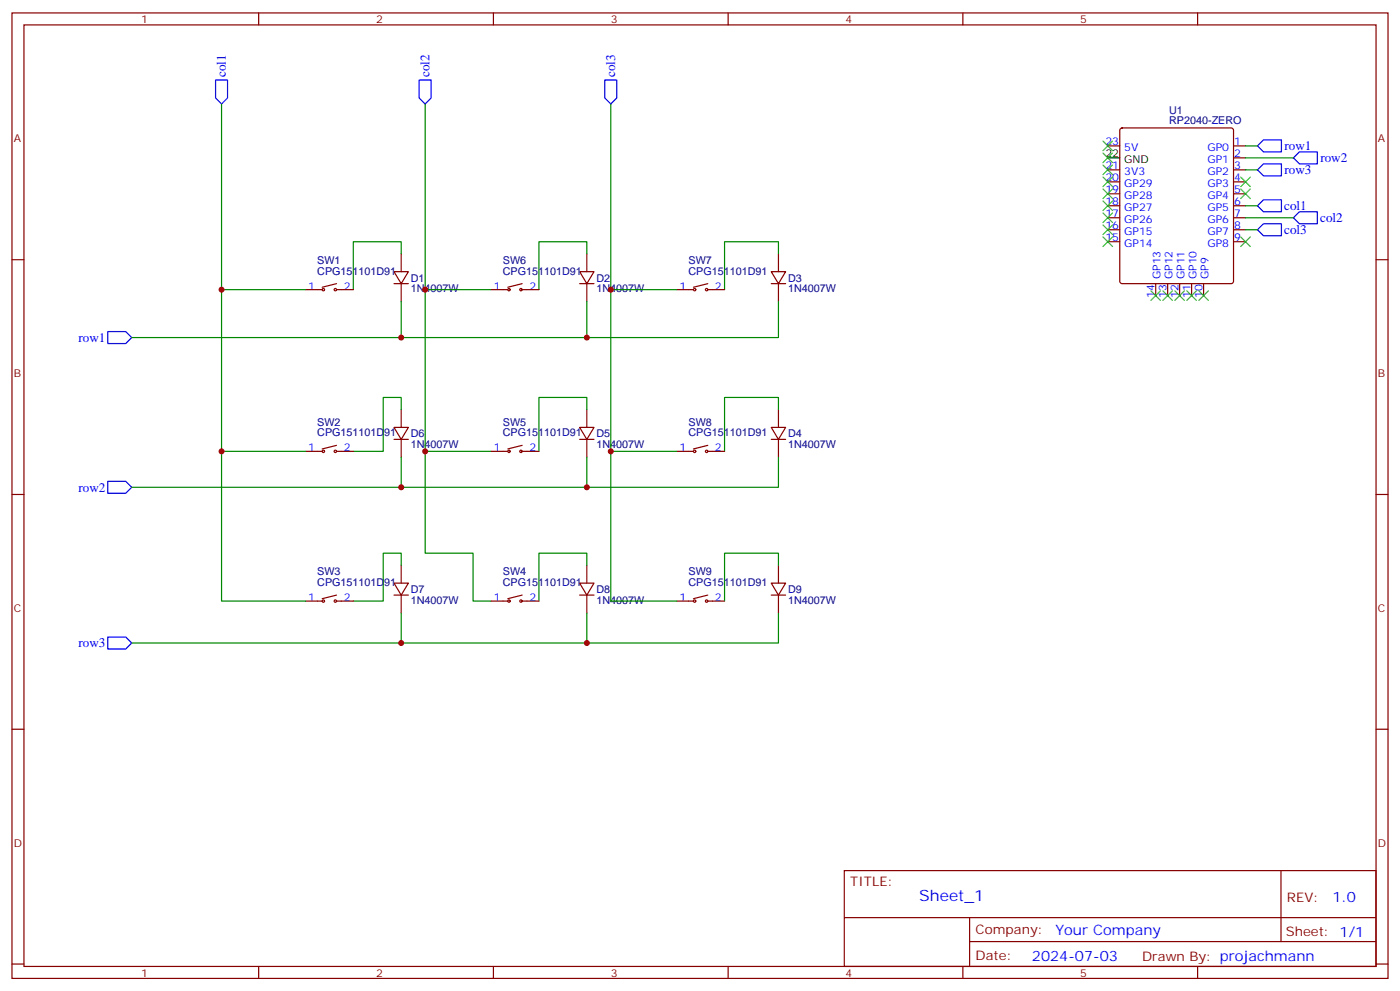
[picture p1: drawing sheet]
<svg xmlns="http://www.w3.org/2000/svg" width="412mm" height="292mm" viewBox="0 0 412 292" stroke-linecap="round" stroke-linejoin="round" font-family="sans-serif">
<g fill="none" stroke="#870000" stroke-width=".35">
<path d="M3.5 3.8h405.4v284.3h-405.4zM7.1 7.3h398.2v277.3h-398.2zM76.2 3.8v3.5M145.3 3.8v3.5M214.5 3.8v3.5M283.6 3.8v3.5M352.8 3.8v3.5M330.1 37.9l.5-.2h32.1l.5 .2 .2 .5v44.4l-.3 .5-.4 .2h-32.1l-.5-.2-.3-.5v-44.4zM326.3 43h3.5M326.3 50h3.5M326.3 53.6h3.5M326.3 57.1h3.5"/>
<path d="M363.4 43h3.5M363.4 46.5h3.5M363.4 50h3.5M363.4 53.6h3.5M363.4 57.1h3.5M3.5 76.5h3.6M118.2 74.7v5.3M172.9 74.7v5.3M229.3 74.7v5.3M326.3 60.6h3.5M326.3 64.1h3.5M326.3 67.7h3.5"/>
<path d="M326.3 71.2h3.5M363.4 60.6h3.5M363.4 64.1h3.5M363.4 67.7h3.5M363.4 71.2h3.5M405.3 76.5h3.6M90 85.3h4.9M99.1 85.3h5M99.1 83.5l-4.2 1.1M116.1 80h4.2l-2.1 3.5zM116.1 83.5h4.2M118.2 83.5v5.3"/>
<path d="M144.6 85.3h5M153.8 85.3h4.9M153.8 83.5l-4.2 1.1M170.7 80h4.3l-2.1 3.5zM170.7 83.5h4.3M172.9 83.5v5.3M199.3 85.3h5M208.5 85.3h4.9M208.5 83.5l-4.2 1.1M227.2 80h4.2l-2.1 3.5zM227.2 83.5h4.2M229.3 83.5v5.3"/>
<path d="M340.4 83.5v3.6M344 83.5v3.6M347.5 83.5v3.6M351 83.5v3.6M354.5 83.5v3.6M90 132.9h4.9M99.1 132.9h5M99.1 131.2l-4.2 1M116.1 125.9h4.2l-2.1 3.5zM116.1 129.4h4.2M118.2 120.6v5.3M118.2 129.4v5.3"/>
<path d="M144.6 132.9h5M153.8 132.9h4.9M153.8 131.2l-4.2 1M170.7 125.9h4.3l-2.1 3.5zM170.7 129.4h4.3M172.9 120.6v5.3M172.9 129.4v5.3M199.3 132.9h5M208.5 132.9h4.9M208.5 131.2l-4.2 1M227.2 125.9h4.2l-2.1 3.5zM227.2 129.4h4.2"/>
<path d="M229.3 120.6v5.3M229.3 129.4v5.3M3.5 145.6h3.6M405.3 145.6h3.6M90 177h4.9M99.1 177h5M99.1 175.3l-4.2 1M116.1 171.7h4.2l-2.1 3.6zM116.1 175.3h4.2M118.2 166.4v5.3M118.2 175.3v5.3M144.6 177h5"/>
<path d="M153.8 177h4.9M153.8 175.3l-4.2 1M170.7 171.7h4.3l-2.1 3.6zM170.7 175.3h4.3M172.9 166.4v5.3M172.9 175.3v5.3M199.3 177h5M208.5 177h4.9M208.5 175.3l-4.2 1M227.2 171.7h4.2l-2.1 3.6zM227.2 175.3h4.2M229.3 166.4v5.3"/>
<path d="M229.3 175.3v5.3M3.5 214.8h3.6M405.3 214.8h3.6M248.7 256.4h156.6v28.2h-156.6zM377.3 256.4v20.9M248.7 270.2h156.5M285.6 277.3h119.6M285.6 270.2v14.2M3.5 283.9h3.6M76.2 284.6v3.5M145.3 284.6v3.5M214.5 284.6v3.5"/>
<path d="M283.6 284.6v3.5M352.8 284.6v3.5M405.3 283.9h3.6"/>
<circle cx="95.3" cy="85.3" r=".35"/>
<circle cx="98.8" cy="85.3" r=".35"/>
<circle cx="149.9" cy="85.3" r=".35"/>
<circle cx="153.5" cy="85.3" r=".35"/>
<circle cx="204.6" cy="85.3" r=".35"/>
<circle cx="208.1" cy="85.3" r=".35"/>
<circle cx="95.3" cy="132.9" r=".35"/>
<circle cx="98.8" cy="132.9" r=".35"/>
<circle cx="149.9" cy="132.9" r=".35"/>
<circle cx="153.5" cy="132.9" r=".35"/>
<circle cx="204.6" cy="132.9" r=".35"/>
<circle cx="208.1" cy="132.9" r=".35"/>
<circle cx="95.3" cy="177" r=".35"/>
<circle cx="98.8" cy="177" r=".35"/>
<circle cx="149.9" cy="177" r=".35"/>
<circle cx="153.5" cy="177" r=".35"/>
<circle cx="204.6" cy="177" r=".35"/>
<circle cx="208.1" cy="177" r=".35"/>
</g>
<path d="M63.5 23.6h3.5v5.3l-1.7 1.7-1.8-1.7zM123.5 23.6h3.5v5.3l-1.8 1.7-1.7-1.7zM178.2 23.6h3.5v5.3l-1.8 1.7-1.7-1.7zM370.4 43l1.8-1.8h5.3v3.5h-5.3zM370.4 50l1.8-1.7h5.3v3.5h-5.3zM381 46.5l1.8-1.8h5.3v3.6h-5.3zM370.4 60.6l1.8-1.8h5.3v3.6h-5.3zM370.4 67.7l1.8-1.8h5.3v3.5h-5.3zM381 64.1l1.8-1.7h5.3v3.5h-5.3zM31.7 97.6h5.3l1.8 1.8-1.8 1.8h-5.3zM31.7 141.7h5.3l1.8 1.8-1.8 1.8h-5.3zM31.7 187.6h5.3l1.8 1.8-1.8 1.7h-5.3z" fill="none" stroke="#00f" stroke-width=".35"/>
<g fill="none" stroke="#008700" stroke-width=".35">
<path d="M65.3 30.6v146.4h24.7M125.2 30.6v132.3h14.1v14.1h5.3M179.9 30.6v146.4h19.4M366.9 43h3.5M366.9 46.5h14.1M366.9 50h3.5M118.2 74.7v-3.5h-14.1v14.1M172.9 74.7v-3.5h-14.2v14.1M229.3 74.7v-3.5h-15.9v14.1M366.9 60.6h3.5M366.9 64.1h14.1M366.9 67.7h3.5"/>
<path d="M65.3 85.3h24.7M118.2 88.8v10.6M125.2 85.3h19.4M172.9 88.8v10.6M179.9 85.3h19.4M229.3 88.8v10.6h-190.5M65.3 132.9h24.7M118.2 120.6v-3.5h-5.3v15.8h-8.8M118.2 134.7v8.8M125.2 132.9h19.4M172.9 120.6v-3.5h-14.2v15.8M172.9 134.7v8.8"/>
<path d="M179.9 132.9h19.4M229.3 120.6v-3.5h-15.9v15.8M229.3 134.7v8.8h-190.5M118.2 166.4v-3.5h-5.3v14.1h-8.8M172.9 166.4v-3.5h-14.2v14.1M229.3 166.4v-3.5h-15.9v14.1M118.2 180.6v8.8M172.9 180.6v8.8M229.3 180.6v8.8h-190.5"/>
</g>
<path d="M326.3 46.5h3.5" fill="none" stroke="#000" stroke-width=".35"/>
<g fill="none" stroke="#3c3" stroke-width=".35">
<path d="M324.9 59.2l2.8 2.8M324.9 55.7l2.8 2.8M324.9 52.1l2.8 2.9M324.9 48.6l2.8 2.8M324.9 45.1l2.8 2.8M324.9 41.6l2.8 2.8M327.7 59.2l-2.8 2.8M327.7 55.7l-2.8 2.8M327.7 52.1l-2.8 2.9M327.7 48.6l-2.8 2.8M327.7 45.1l-2.8 2.8M327.7 41.6l-2.8 2.8"/>
<path d="M365.5 52.1l2.8 2.9M365.5 55.7l2.8 2.8M368.3 52.1l-2.8 2.9M368.3 55.7l-2.8 2.8M324.9 69.8l2.8 2.8M324.9 66.3l2.8 2.8M324.9 62.7l2.8 2.8M327.7 69.8l-2.8 2.8M327.7 66.3l-2.8 2.8M327.7 62.7l-2.8 2.8M365.5 69.8l2.8 2.8M368.3 69.8l-2.8 2.8"/>
<path d="M339 85.7l2.8 2.8M341.8 85.7l-2.8 2.8M342.5 85.7l2.9 2.8M345.4 85.7l-2.9 2.8M346.1 85.7l2.8 2.8M348.9 85.7l-2.8 2.8M349.6 85.7l2.8 2.8M352.4 85.7l-2.8 2.8M353.1 85.7l2.9 2.8M356 85.7l-2.9 2.8"/>
</g>
<g fill="#c00">
<circle cx="172.9" cy="143.5" r=".88"/>
<circle cx="118.2" cy="143.5" r=".88"/>
<circle cx="172.9" cy="99.4" r=".88"/>
<circle cx="118.2" cy="99.4" r=".88"/>
<circle cx="118.2" cy="189.4" r=".88"/>
<circle cx="172.9" cy="189.4" r=".88"/>
<circle cx="65.3" cy="132.9" r=".88"/>
<circle cx="65.3" cy="85.3" r=".88"/>
<circle cx="179.9" cy="132.9" r=".88"/>
<circle cx="179.9" cy="85.3" r=".88"/>
<circle cx="125.2" cy="132.9" r=".88"/>
<circle cx="125.2" cy="85.3" r=".88"/>
</g>
<text font-size="4.6" fill="#00f" x="270.8" y="265.4">Sheet_1</text>
<g font-size="4.2" fill="#00f">
<text x="392.5" y="265.7">1.0</text>
<text x="310.9" y="275.2">Your Company</text>
<text x="304" y="283">2024-07-03</text>
</g>
<g font-size="3.9" fill="#00f">
<text x="66.6" y="22.7" transform="rotate(-90 66.6 22.7)">col1</text>
<text x="126.5" y="22.7" transform="rotate(-90 126.5 22.7)">col2</text>
<text x="181.2" y="22.7" transform="rotate(-90 181.2 22.7)">col3</text>
<text x="378.4" y="44.2">row1</text>
<text x="388.9" y="47.7">row2</text>
<text x="378.4" y="51.2">row3</text>
<text x="378.3" y="61.9">col1</text>
<text x="388.9" y="65.4">col2</text>
<text x="378.3" y="69">col3</text>
<text x="23.1" y="100.7">row1</text>
<text x="23.1" y="144.8">row2</text>
<text x="23.1" y="190.6">row3</text>
</g>
<g font-size="3.9" fill="#800">
<text x="250.5" y="261">TITLE:</text>
<text x="379.1" y="265.7">REV:</text>
<text x="287.4" y="275.2">Company:</text>
<text x="378.7" y="275.8">Sheet: 1/1</text>
<text x="287.4" y="282.9">Date:</text>
<text x="336.4" y="282.9">Drawn By: projachmann</text>
</g>
<g font-size="3.2" fill="#800">
<text x="41.6" y="6.8">1</text>
<text x="110.8" y="6.8">2</text>
<text x="179.9" y="6.8">3</text>
<text x="249.1" y="6.8">4</text>
<text x="318.2" y="6.8">5</text>
<text x="4.1" y="41.9">A</text>
<text x="405.9" y="41.9">A</text>
<text x="4.1" y="111.1">B</text>
<text x="405.9" y="111.1">B</text>
<text x="4.1" y="180.2">C</text>
<text x="405.9" y="180.2">C</text>
<text x="4.1" y="249.3">D</text>
<text x="405.9" y="249.3">D</text>
<text x="41.6" y="287.6">1</text>
<text x="110.8" y="287.6">2</text>
<text x="179.9" y="287.6">3</text>
<text x="249.1" y="287.6">4</text>
<text x="318.2" y="287.6">5</text>
</g>
<g font-size="3.2" fill="#000080">
<text x="344.4" y="33.4">U1</text>
<text x="344.4" y="36.6">RP2040-ZERO</text>
<text x="93.4" y="77.7">SW1</text>
<text x="148.1" y="77.7">SW6</text>
<text x="202.8" y="77.7">SW7</text>
<text x="93.4" y="80.9">CPG151101D91</text>
<text x="121" y="82.9">D1</text>
<text x="148.1" y="80.9">CPG151101D91</text>
<text x="175.7" y="82.9">D2</text>
<text x="202.8" y="80.9">CPG151101D91</text>
<text x="232.1" y="82.9">D3</text>
<text x="121" y="86.1">1N4007W</text>
<text x="175.7" y="86.1">1N4007W</text>
<text x="232.1" y="86.1">1N4007W</text>
<text x="93.4" y="125.3">SW2</text>
<text x="148.1" y="125.3">SW5</text>
<text x="202.8" y="125.3">SW8</text>
<text x="93.4" y="128.5">CPG151101D91</text>
<text x="121" y="132">1N4007W</text>
<text x="121" y="128.8">D6</text>
<text x="148.1" y="128.5">CPG151101D91</text>
<text x="175.7" y="132">1N4007W</text>
<text x="175.7" y="128.8">D5</text>
<text x="202.8" y="128.5">CPG151101D91</text>
<text x="232.1" y="132">1N4007W</text>
<text x="232.1" y="128.8">D4</text>
<text x="93.4" y="172.6">CPG151101D91</text>
<text x="93.4" y="169.4">SW3</text>
<text x="148.1" y="172.6">CPG151101D91</text>
<text x="148.1" y="169.4">SW4</text>
<text x="202.8" y="172.6">CPG151101D91</text>
<text x="202.8" y="169.4">SW9</text>
<text x="121" y="177.8">1N4007W</text>
<text x="121" y="174.6">D7</text>
<text x="175.7" y="177.8">1N4007W</text>
<text x="175.7" y="174.6">D8</text>
<text x="232.1" y="177.8">1N4007W</text>
<text x="232.1" y="174.6">D9</text>
</g>
<g font-size="3.2">
<text x="325.6" y="46.1">22</text>
<text x="331.2" y="47.9">GND</text>
</g>
<g font-size="3.2" fill="#00f">
<text x="325.6" y="42.6">23</text>
<text x="331.2" y="44.4">5V</text>
<text x="355.7" y="44.4">GP0</text>
<text x="355.7" y="47.9">GP1</text>
<text x="363.5" y="42.6">1</text>
<text x="363.5" y="46.1">2</text>
<text x="325.6" y="53.2">20</text>
<text x="325.6" y="49.7">21</text>
<text x="331.2" y="51.4">3V3</text>
<text x="355.7" y="51.4">GP2</text>
<text x="363.5" y="49.7">3</text>
<text x="363.5" y="53.2">4</text>
<text x="325.6" y="56.7">19</text>
<text x="331.2" y="58.5">GP28</text>
<text x="331.2" y="55">GP29</text>
<text x="355.7" y="55">GP3</text>
<text x="355.7" y="58.5">GP4</text>
<text x="363.5" y="56.7">5</text>
<text x="325.6" y="63.8">17</text>
<text x="325.6" y="60.3">18</text>
<text x="331.2" y="65.5">GP26</text>
<text x="331.2" y="62">GP27</text>
<text x="355.7" y="62">GP5</text>
<text x="355.7" y="65.5">GP6</text>
<text x="363.5" y="60.3">6</text>
<text x="363.5" y="63.8">7</text>
<text x="325.6" y="70.8">15</text>
<text x="325.6" y="67.3">16</text>
<text x="331.2" y="69.1">GP15</text>
<text x="355.7" y="69.1">GP7</text>
<text x="363.5" y="67.3">8</text>
<text x="363.5" y="70.8">9</text>
<text x="331.2" y="72.6">GP14</text>
<text x="355.7" y="72.6">GP8</text>
<text x="341.8" y="82.2" transform="rotate(-90 341.8 82.2)">GP13</text>
<text x="345.4" y="82.2" transform="rotate(-90 345.4 82.2)">GP12</text>
<text x="348.9" y="82.2" transform="rotate(-90 348.9 82.2)">GP11</text>
<text x="352.4" y="82.2" transform="rotate(-90 352.4 82.2)">GP10</text>
<text x="356" y="82.2" transform="rotate(-90 356 82.2)">GP9</text>
<text x="90.8" y="85.3">1</text>
<text x="101.2" y="85.3">2</text>
<text x="145.4" y="85.3">1</text>
<text x="155.9" y="85.3">2</text>
<text x="200.1" y="85.3">1</text>
<text x="210.6" y="85.3">2</text>
<text x="340.1" y="87.7" transform="rotate(-90 340.1 87.7)">14</text>
<text x="343.6" y="87.7" transform="rotate(-90 343.6 87.7)">13</text>
<text x="347.1" y="87.7" transform="rotate(-90 347.1 87.7)">12</text>
<text x="350.7" y="87.7" transform="rotate(-90 350.7 87.7)">11</text>
<text x="354.2" y="87.7" transform="rotate(-90 354.2 87.7)">10</text>
<text x="90.8" y="132.9">1</text>
<text x="101.2" y="132.9">2</text>
<text x="145.4" y="132.9">1</text>
<text x="155.9" y="132.9">2</text>
<text x="200.1" y="132.9">1</text>
<text x="210.6" y="132.9">2</text>
<text x="90.8" y="177">1</text>
<text x="101.2" y="177">2</text>
<text x="145.4" y="177">1</text>
<text x="155.9" y="177">2</text>
<text x="200.1" y="177">1</text>
<text x="210.6" y="177">2</text>
</g>
</svg>
